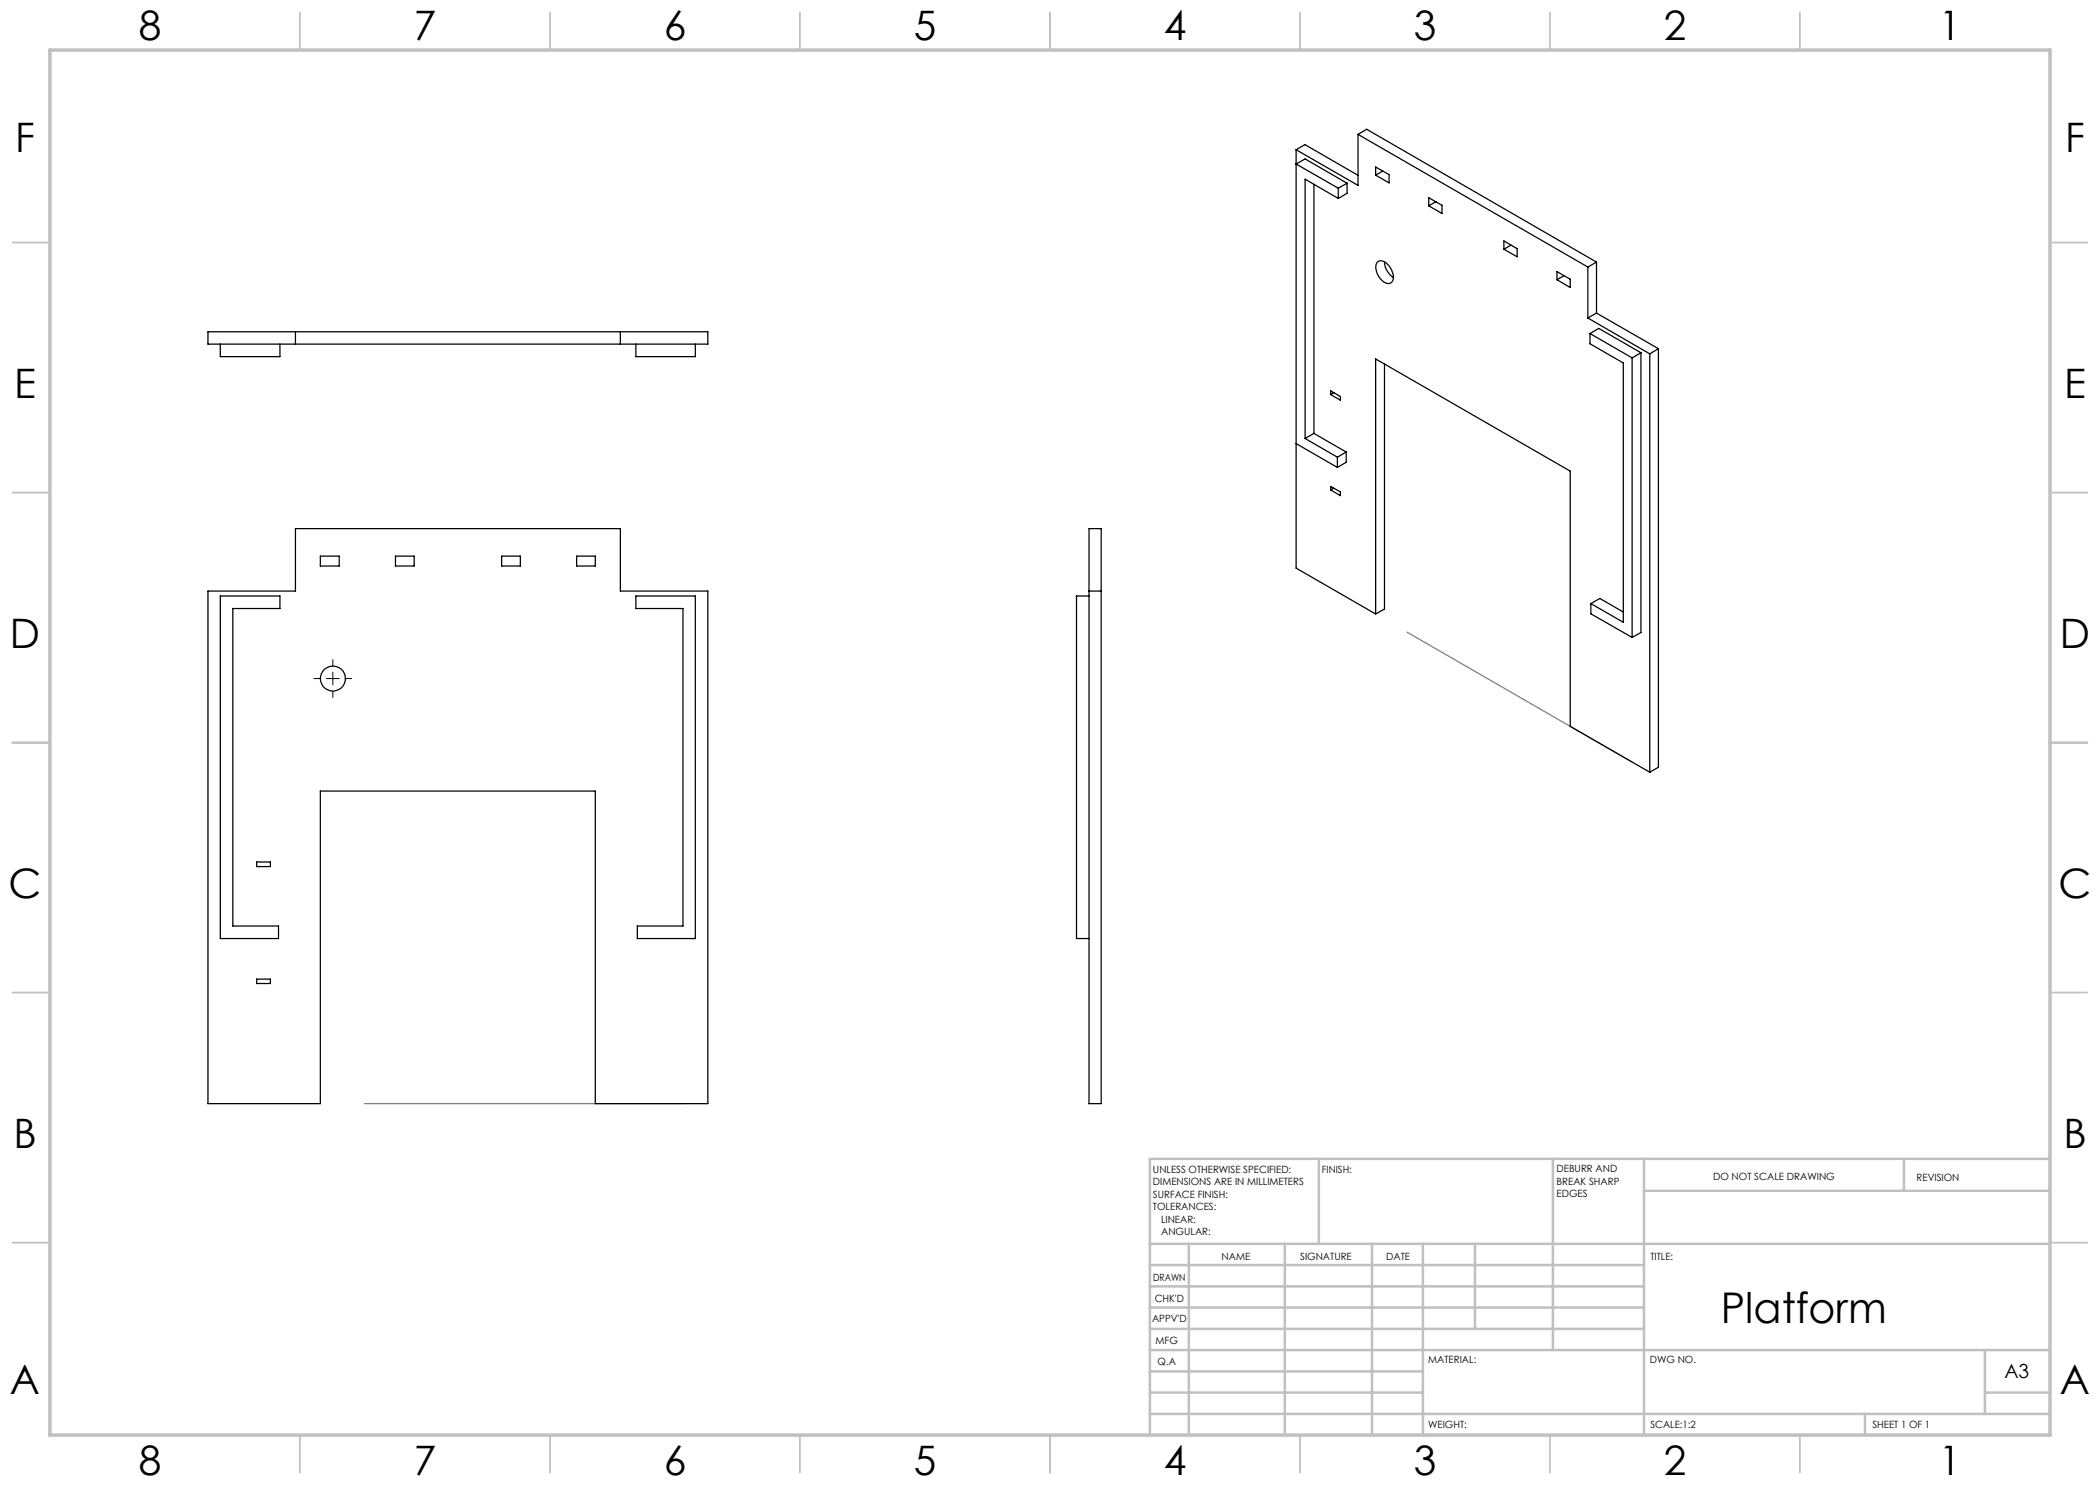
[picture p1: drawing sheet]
<svg xmlns="http://www.w3.org/2000/svg" width="420mm" height="297mm" viewBox="0 0 420 297" stroke-linecap="round" stroke-linejoin="round" font-family="sans-serif">
<g fill="none" stroke="#c0c0c0" stroke-width=".35">
<path d="M60 2.5v7.5M110 2.5v7.5M160 2.5v7.5M210 2.5v7.5M260 2.5v7.5M310 2.5v7.5M360 2.5v7.5M2.5 48.5h7.5M410 48.5h7.5M2.5 98.5h7.5M410 98.5h7.5M2.5 148.5h7.5"/>
<path d="M410 148.5h7.5M2.5 198.5h7.5M410 198.5h7.5M2.5 248.5h7.5M410 248.5h7.5M60 287v7.5M110 287v7.5M160 287v7.5M210 287v7.5M260 287v7.5M310 287v7.5M360 287v7.5"/>
</g>
<g fill="none" stroke="#c0c0c0" stroke-width=".5">
<path d="M263.8 231.8v17M310.6 231.8v38.2M328.8 231.8v55.2M328.8 238.2h81.2M380.8 231.8v6.4M410 231.8h-180v55.2M230 248.8h180M230 257.3h98.8M230 253h98.8M237.8 248.8v38.2M257 248.8v38.2M274.4 248.8v38.2"/>
<path d="M284.6 248.8v38.2M295 248.8v17M230 265.8h98.8M230 261.5h98.8M230 278.5h54.6M230 274.3h54.6M230 270h180M397 278.5h13M397 270v12.8M230 282.8h180M373 282.8v4.2"/>
</g>
<path d="M10 10h400v277h-400z" fill="none" stroke="#c0c0c0" stroke-width=".7"/>
<path d="M281.4 126.4l44.9 26M72.9 220.7h63.6" fill="none" stroke="#808080" stroke-width=".25"/>
<path d="M62.8 135.7h1.2M65.3 135.7h2.5M66.6 131.9v1.3M66.6 134.4v2.6M66.6 138.3v1.2M69.1 135.7h1.2" fill="none" stroke="#000" stroke-width=".2"/>
<g fill="none" stroke="#000" stroke-width=".25">
<path d="M259.2 29.9v83.7l15.9 9.2M259.2 29.9l1.8-1 10.6 6.2M262.8 36.9v49.8M267.7 37.6v2.1M267.7 39.7l-6.7-3.9v51.9M269.4 36.7v2l-1.7 1M269.4 36.7l-8.4-4.9-1.8 1 8.5 4.8M269.4 36.7l-1.7 .9M271.6 26.9v10.2l-12.4-7.2M271.6 26.9l46 26.5M271.6 26.9l1.7-1 46 26.5M275.1 33.4l2.7 1.5v1.7l-2.7-1.6z"/>
<path d="M276.6 34.2l-1.5 .8M285.7 39.5l2.7 1.6v1.6l-2.7-1.5zM275.5 52.4a1.4 1.4 0 0 1 2 .4 3.4 3.4 0 0 1 1 3.4 1.11 1.11 0 0 1-1.8 .2 3.6 3.6 0 0 1-1.4-3.7zM276.9 52.4a3.8 3.8 0 0 0 1.8 3.1M287.2 40.4l-1.5 .8M300.8 48.2l2.6 1.5v1.7l-2.6-1.6zM302.2 49l-1.4 .8M311.4 54.3l2.6 1.5v1.7l-2.6-1.6zM312.8 55.1l-1.4 .8M317.6 53.4v10.2M319.3 52.4l-1.7 1M319.3 52.4v10.2"/>
<path d="M41.6 66.4h100v2.4h-100zM44.1 68.8v2.5h11.9v-2.5M59.1 66.4v2.4M124.1 66.4v2.4M127.2 68.8v2.5h11.9v-2.5M266.1 78.2l2 1.1v.7l-2-1.1zM266.8 78.5l-.7 .4M276.9 72.8v49l-1.8 1M317.6 63.6l12.4 7.2M318 66.7l1.8-1 8.4 4.9M318 66.7l8.4 4.9M318 66.7v2.1l6.7 3.8v51.9l-6.5-3.8"/>
<path d="M319.3 62.6l-1.7 1M319.3 62.6l12.4 7.1M326.4 71.6v55.9M328.2 70.6v55.9l-1.8 1M328.2 70.6l-1.8 1M330 70.8v83.6M331.7 69.7v83.8l-1.7 .9M331.7 69.7l-1.7 1.1M259.2 88.7l8.3 4.8M261 87.7l6.5 3.7M262.8 86.7l6.4 3.7M262.8 86.7l-1.8 1"/>
<path d="M266.1 97.3l2 1.1v.7l-2-1.1zM266.8 97.6l-.7 .4M267.5 91.4v2.1M269.2 90.4v2.1l-1.7 1M269.2 90.4l-1.7 1M41.6 118.2h17.5v-12.5h65v12.5h17.5v102.5h-22.5v-62.5h-55v62.5h-22.5zM44.1 119.2h11.9v2.5h-9.4v63.5h9.1v2.5h-11.6zM64.1 111.2h3.7v2h-3.7zM79.1 111.2h3.7v2h-3.7zM100.3 111.2h3.8v2h-3.8zM115.3 111.2h3.8v2h-3.8zM127.2 119.2h11.9v68.5h-11.6v-2.5h9.1v-63.5h-9.4z"/>
<path d="M217.8 119.2h-2.5v68.5h2.5M217.8 118.2h2.4M217.8 105.7h2.4v115h-2.4zM275.1 122.8v-51l38.9 22.4v51.1l16 9.1M318.2 120.7l1.8-1 4.7 2.7M318.2 120.7v2.1l8.2 4.7M51.3 172.4h2.8v.9h-2.8zM51.3 195.8h2.8v.9h-2.8z"/>
<circle cx="66.6" cy="135.7" r="2.49"/>
</g>
<text font-size="8.5" x="344.2" y="264.5">Platform</text>
<g font-size="8.1">
<text x="27.8" y="8">8</text>
<text x="82.8" y="8">7</text>
<text x="132.8" y="8">6</text>
<text x="182.8" y="8">5</text>
<text x="232.8" y="8">4</text>
<text x="282.8" y="8">3</text>
<text x="332.8" y="8">2</text>
<text x="387.8" y="8">1</text>
<text x="3" y="30.4">F</text>
<text x="413" y="30.4">F</text>
<text x="2.8" y="79.6">E</text>
<text x="412.8" y="79.6">E</text>
<text x="2" y="129.6">D</text>
<text x="412" y="129.6">D</text>
<text x="1.7" y="179.6">C</text>
<text x="411.7" y="179.6">C</text>
<text x="2.7" y="229.6">B</text>
<text x="412.7" y="229.6">B</text>
<text x="2" y="278.9">A</text>
<text x="412" y="278.9">A</text>
<text x="27.8" y="295">8</text>
<text x="82.8" y="295">7</text>
<text x="132.8" y="295">6</text>
<text x="182.8" y="295">5</text>
<text x="232.8" y="295">4</text>
<text x="282.8" y="295">3</text>
<text x="332.8" y="295">2</text>
<text x="387.8" y="295">1</text>
</g>
<text font-size="3.9" x="400.9" y="275.5">A3</text>
<g font-size="2">
<text x="230.6" y="234.6">UNLESS OTHERWISE SPECIFIED:</text>
<text x="230.6" y="237.1">DIMENSIONS ARE IN MILLIMETERS</text>
<text x="230.6" y="239.6">SURFACE FINISH:</text>
<text x="264.4" y="234.6">FINISH:</text>
<text x="311.3" y="234.5">DEBURR AND</text>
<text x="311.3" y="237">BREAK SHARP</text>
<text x="311.3" y="239.5">EDGES</text>
<text x="342.6" y="236">DO NOT SCALE DRAWING</text>
<text x="383.3" y="236.2">REVISION</text>
<text x="230.6" y="242.1">TOLERANCES:</text>
<text x="232.2" y="244.6">LINEAR:</text>
<text x="232.2" y="247.1">ANGULAR:</text>
<text x="244.3" y="252">NAME</text>
<text x="260" y="251.9">SIGNATURE</text>
<text x="277.2" y="251.9">DATE</text>
<text x="330.1" y="251.9">TITLE:</text>
<text x="230.6" y="256.1">DRAWN</text>
<text x="230.9" y="260.3">CHK'D</text>
<text x="230.4" y="264.4">APPV'D</text>
<text x="231.1" y="268.8">MFG</text>
<text x="231.5" y="273">Q.A</text>
<text x="285.6" y="272.5">MATERIAL:</text>
<text x="330" y="272.5">DWG NO.</text>
<text x="285.6" y="285.5">WEIGHT:</text>
<text x="330.1" y="285.6">SCALE:1:2</text>
<text x="374.5" y="285.6">SHEET 1 OF 1</text>
</g>
</svg>
